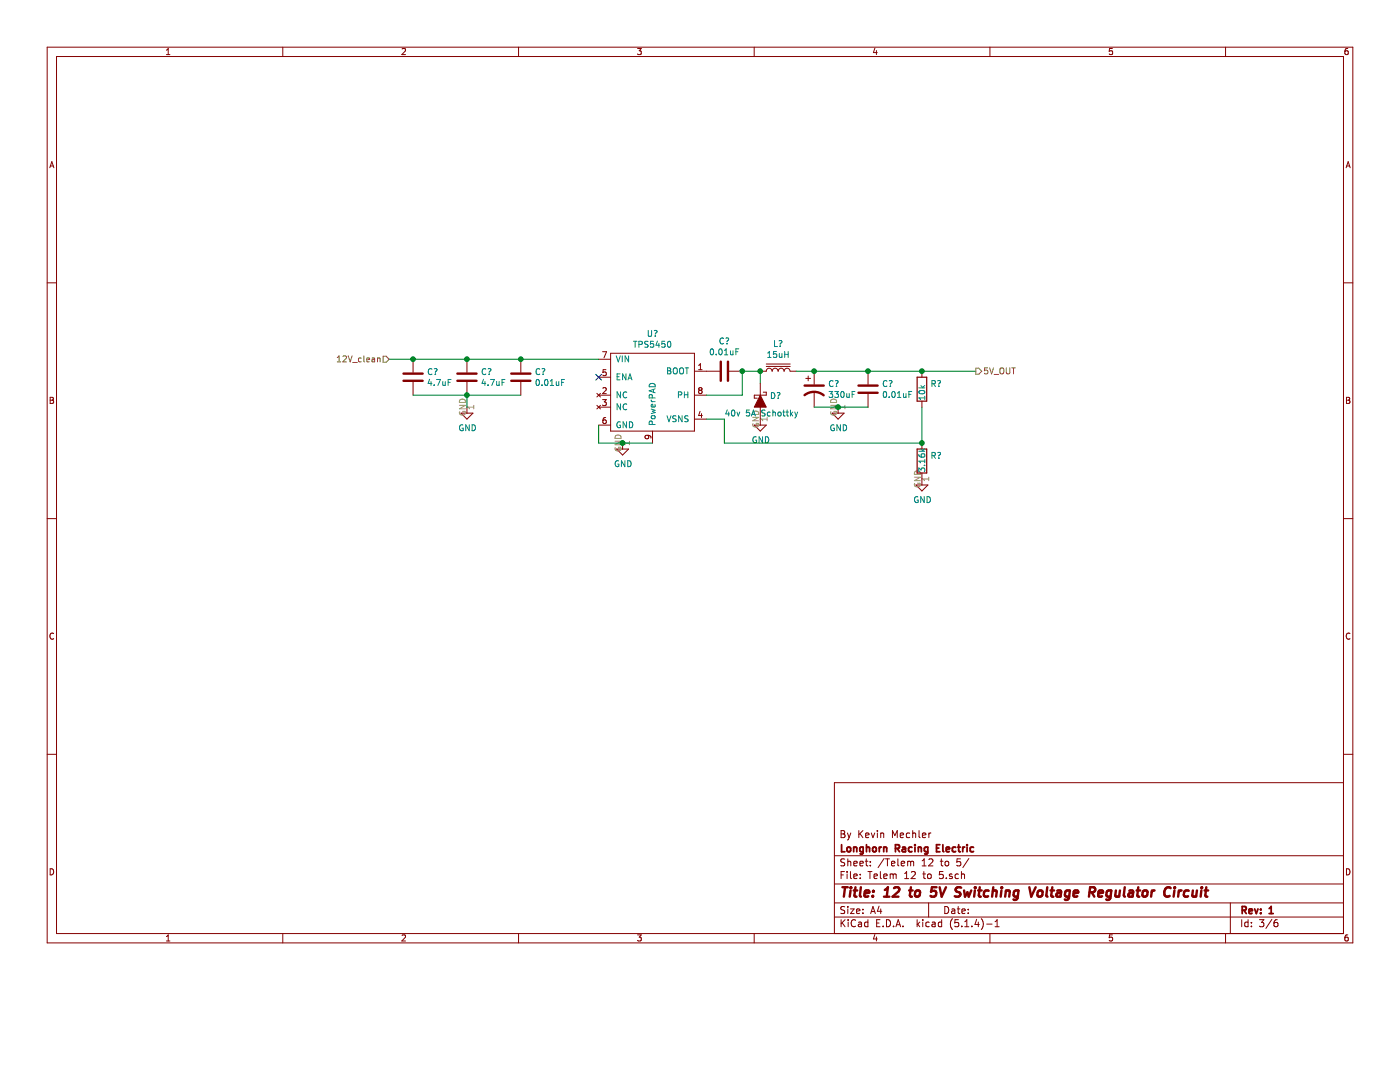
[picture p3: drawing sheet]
EESchema Schematic File Version 4
LIBS:20-ELC-3-01-R1 (Telemetry PCB)-cache
EELAYER 30 0
EELAYER END
$Descr A4 11693 8268
encoding utf-8
Sheet 3 6
Title "12 to 5V Switching Voltage Regulator Circuit"
Date ""
Rev "1"
Comp "Longhorn Racing Electric"
Comment1 "By Kevin Mechler"
Comment2 ""
Comment3 ""
Comment4 ""
$EndDescr
$Comp
L LHRE_Component_Library:TPS5450 U?
U 1 1
P 5450 3200
F 0 "U?" H 5450 3615 50  0000 C CNN
F 1 "TPS5450" H 5450 3524 50  0000 C CNN
F 2 "Package_SO:SOIC-8-1EP_3.9x4.9mm_P1.27mm_EP2.29x3mm_ThermalVias" H 5450 3200 50  0001 C CNN
F 3 "https://www.ti.com/lit/ds/symlink/tps5450-q1.pdf" H 5450 3200 50  0001 C CNN
F 4 "Texas Instruments" H 5450 3200 50  0001 C CNN "Manufacturer"
F 5 "TPS5450QDDARQ1" H 5450 3200 50  0001 C CNN "Part Number"
F 6 " IC REG BUCK ADJUSTABLE 5A 8SOPWR" H 5450 3200 50  0001 C CNN "Description"
F 7 "8SOIC POWERPAD" H 5450 3200 50  0001 C CNN "Package"
	1    5450 3200
	1    0    0    -1  
$EndComp
Text HLabel 3250 3000 0    50   Input ~ 0
12V_clean
$Comp
L Device:C C?
U 1 1
P 3450 3150
F 0 "C?" H 3565 3196 50  0000 L CNN
F 1 "4.7uF" H 3565 3105 50  0000 L CNN
F 2 "Capacitor_SMD:C_0805_2012Metric_Pad1.15x1.40mm_HandSolder" H 3488 3000 50  0001 C CNN
F 3 "~" H 3450 3150 50  0001 C CNN
F 4 "0805" H 3450 3150 50  0001 C CNN "Package"
F 5 "CAP CER 4.7UF 25V X7R 0805" H 3450 3150 50  0001 C CNN "Description"
	1    3450 3150
	1    0    0    -1  
$EndComp
$Comp
L Device:C C?
U 1 1
P 3900 3150
F 0 "C?" H 4015 3196 50  0000 L CNN
F 1 "4.7uF" H 4015 3105 50  0000 L CNN
F 2 "Capacitor_SMD:C_0805_2012Metric_Pad1.15x1.40mm_HandSolder" H 3938 3000 50  0001 C CNN
F 3 "~" H 3900 3150 50  0001 C CNN
F 4 "CAP CER 4.7UF 25V X7R 0805" H 3900 3150 50  0001 C CNN "Description"
F 5 "0805" H 3900 3150 50  0001 C CNN "Package"
	1    3900 3150
	1    0    0    -1  
$EndComp
$Comp
L Device:C C?
U 1 1
P 4350 3150
F 0 "C?" H 4465 3196 50  0000 L CNN
F 1 "0.01uF" H 4465 3105 50  0000 L CNN
F 2 "Capacitor_SMD:C_0603_1608Metric_Pad1.05x0.95mm_HandSolder" H 4388 3000 50  0001 C CNN
F 3 "~" H 4350 3150 50  0001 C CNN
F 4 "CAP CER 0.01UF 25V X7R 0603" H 4350 3150 50  0001 C CNN "Description"
F 5 "0603" H 4350 3150 50  0001 C CNN "Package"
	1    4350 3150
	1    0    0    -1  
$EndComp
Wire Wire Line
	3250 3000 3450 3000
Wire Wire Line
	3450 3000 3900 3000
Connection ~ 3450 3000
Wire Wire Line
	3900 3000 4350 3000
Connection ~ 3900 3000
Wire Wire Line
	4350 3000 5000 3000
Connection ~ 4350 3000
Wire Wire Line
	3450 3300 3900 3300
Wire Wire Line
	4350 3300 3900 3300
Connection ~ 3900 3300
$Comp
L power:GND #PWR?
U 1 1
P 3900 3400
F 0 "#PWR?" H 3900 3150 50  0001 C CNN
F 1 "GND" H 3905 3227 50  0000 C CNN
F 2 "" H 3900 3400 50  0001 C CNN
F 3 "" H 3900 3400 50  0001 C CNN
	1    3900 3400
	1    0    0    -1  
$EndComp
Wire Wire Line
	3900 3400 3900 3300
Wire Wire Line
	5000 3550 5000 3700
Wire Wire Line
	5000 3700 5200 3700
$Comp
L power:GND #PWR?
U 1 1
P 5200 3700
F 0 "#PWR?" H 5200 3450 50  0001 C CNN
F 1 "GND" H 5205 3527 50  0000 C CNN
F 2 "" H 5200 3700 50  0001 C CNN
F 3 "" H 5200 3700 50  0001 C CNN
	1    5200 3700
	1    0    0    -1  
$EndComp
Connection ~ 5200 3700
Wire Wire Line
	5200 3700 5450 3700
$Comp
L Device:C C?
U 1 1
P 6050 3100
F 0 "C?" V 5798 3100 50  0000 C CNN
F 1 "0.01uF" V 5889 3100 50  0000 C CNN
F 2 "Capacitor_SMD:C_0603_1608Metric_Pad1.05x0.95mm_HandSolder" H 6088 2950 50  0001 C CNN
F 3 "~" H 6050 3100 50  0001 C CNN
F 4 "CAP CER 0.01UF 25V X7R 0603" H 6050 3100 50  0001 C CNN "Description"
F 5 "0603" H 6050 3100 50  0001 C CNN "Package"
	1    6050 3100
	0    1    1    0   
$EndComp
Wire Wire Line
	5900 3300 6200 3300
Wire Wire Line
	6200 3300 6200 3100
$Comp
L power:GND #PWR?
U 1 1
P 6350 3500
F 0 "#PWR?" H 6350 3250 50  0001 C CNN
F 1 "GND" H 6355 3327 50  0000 C CNN
F 2 "" H 6350 3500 50  0001 C CNN
F 3 "" H 6350 3500 50  0001 C CNN
	1    6350 3500
	1    0    0    -1  
$EndComp
Wire Wire Line
	6350 3100 6200 3100
Connection ~ 6200 3100
$Comp
L Device:L_Core_Iron L?
U 1 1
P 6500 3100
F 0 "L?" V 6725 3100 50  0000 C CNN
F 1 "15uH" V 6634 3100 50  0000 C CNN
F 2 "Inductor_SMD:L_Bourns_SRR1260" H 6500 3100 50  0001 C CNN
F 3 "https://datasheet.octopart.com/SRR1280A-150M-Bourns-datasheet-32036179.pdf" H 6500 3100 50  0001 C CNN
F 4 "Bourns" H 6500 3100 50  0001 C CNN "Manufacturer"
F 5 "SRR1280A-150M" H 6500 3100 50  0001 C CNN "Part Number"
F 6 "FIXED IND 15UH 5.2A 28.5 MOHM" H 6500 3100 50  0001 C CNN "Description"
F 7 "12mm Diode" H 6500 3100 50  0001 C CNN "Package"
	1    6500 3100
	0    -1   -1   0   
$EndComp
Connection ~ 6350 3100
Wire Wire Line
	6650 3100 6800 3100
$Comp
L Device:CP1 C?
U 1 1
P 6800 3250
F 0 "C?" H 6915 3296 50  0000 L CNN
F 1 "330uF" H 6915 3205 50  0000 L CNN
F 2 "Capacitor_Tantalum_SMD:CP_EIA-7343-43_Kemet-X_Pad2.25x2.55mm_HandSolder" H 6800 3250 50  0001 C CNN
F 3 "https://datasheet.octopart.com/10TPB330M-Panasonic-datasheet-61627562.pdf" H 6800 3250 50  0001 C CNN
F 4 "Panasonic" H 6800 3250 50  0001 C CNN "Manufacturer"
F 5 "10TPB330M" H 6800 3250 50  0001 C CNN "Part Number"
F 6 "CAP TAN 330UF 10V X7R 7343" H 6800 3250 50  0001 C CNN "Description"
	1    6800 3250
	1    0    0    -1  
$EndComp
Connection ~ 6800 3100
$Comp
L Device:C C?
U 1 1
P 7250 3250
F 0 "C?" H 7365 3296 50  0000 L CNN
F 1 "0.01uF" H 7365 3205 50  0000 L CNN
F 2 "Capacitor_SMD:C_0603_1608Metric_Pad1.05x0.95mm_HandSolder" H 7288 3100 50  0001 C CNN
F 3 "~" H 7250 3250 50  0001 C CNN
F 4 "CAP CER 0.01UF 25V X7R 0603" H 7250 3250 50  0001 C CNN "Description"
F 5 "0603" H 7250 3250 50  0001 C CNN "Package"
	1    7250 3250
	1    0    0    -1  
$EndComp
Wire Wire Line
	6800 3400 7000 3400
$Comp
L power:GND #PWR?
U 1 1
P 7000 3400
F 0 "#PWR?" H 7000 3150 50  0001 C CNN
F 1 "GND" H 7005 3227 50  0000 C CNN
F 2 "" H 7000 3400 50  0001 C CNN
F 3 "" H 7000 3400 50  0001 C CNN
	1    7000 3400
	1    0    0    -1  
$EndComp
Connection ~ 7000 3400
Wire Wire Line
	6350 3200 6350 3100
$Comp
L Device:R R?
U 1 1
P 7700 3250
F 0 "R?" H 7770 3296 50  0000 L CNN
F 1 "10k" V 7700 3150 50  0000 L CNN
F 2 "Resistor_SMD:R_0603_1608Metric_Pad1.05x0.95mm_HandSolder" V 7630 3250 50  0001 C CNN
F 3 "~" H 7700 3250 50  0001 C CNN
F 4 "RES SMD 10K OHM 1% 0603" H 7700 3250 50  0001 C CNN "Description"
F 5 "0603" H 7700 3250 50  0001 C CNN "Package"
	1    7700 3250
	1    0    0    -1  
$EndComp
$Comp
L Device:R R?
U 1 1
P 7700 3850
F 0 "R?" H 7770 3896 50  0000 L CNN
F 1 "3.16k" V 7700 3750 50  0000 L CNN
F 2 "Resistor_SMD:R_0603_1608Metric_Pad1.05x0.95mm_HandSolder" V 7630 3850 50  0001 C CNN
F 3 "~" H 7700 3850 50  0001 C CNN
F 4 "RES SMD 3.16K OHM 1% 0603" H 7700 3850 50  0001 C CNN "Description"
F 5 "0603" H 7700 3850 50  0001 C CNN "Package"
	1    7700 3850
	1    0    0    -1  
$EndComp
Wire Wire Line
	5900 3500 6050 3500
Wire Wire Line
	6050 3500 6050 3700
Wire Wire Line
	6050 3700 7700 3700
Wire Wire Line
	7700 3400 7700 3700
Connection ~ 7700 3700
$Comp
L power:GND #PWR?
U 1 1
P 7700 4000
F 0 "#PWR?" H 7700 3750 50  0001 C CNN
F 1 "GND" H 7705 3827 50  0000 C CNN
F 2 "" H 7700 4000 50  0001 C CNN
F 3 "" H 7700 4000 50  0001 C CNN
	1    7700 4000
	1    0    0    -1  
$EndComp
Wire Wire Line
	7700 3100 8150 3100
Connection ~ 7700 3100
Text HLabel 8150 3100 2    50   Output ~ 0
5V_OUT
Connection ~ 7250 3100
Wire Wire Line
	7250 3100 7700 3100
Wire Wire Line
	6800 3100 7250 3100
Wire Wire Line
	7000 3400 7250 3400
$Comp
L Device:D_Schottky_ALT D?
U 1 1
P 6350 3350
F 0 "D?" V 6304 3429 50  0000 L CNN
F 1 "40v 5A Schottky" V 6450 3050 50  0000 L CNN
F 2 "Diode_SMD:D_SMC_Handsoldering" H 6350 3350 50  0001 C CNN
F 3 "https://datasheet.octopart.com/NRVBS540T3G-ON-Semiconductor-datasheet-5320225.pdf" H 6350 3350 50  0001 C CNN
F 4 "On Semiconductor" H 6350 3350 50  0001 C CNN "Manufacturer"
F 5 "NRVBS540T3G " H 6350 3350 50  0001 C CNN "Part Number"
F 6 "DIODE SCHOTTKY 40V 5A SMC" H 6350 3350 50  0001 C CNN "Description"
F 7 "SMC" H 6350 3350 50  0001 C CNN "Package"
	1    6350 3350
	0    1    1    0   
$EndComp
NoConn ~ 5000 3150
$EndSCHEMATC
